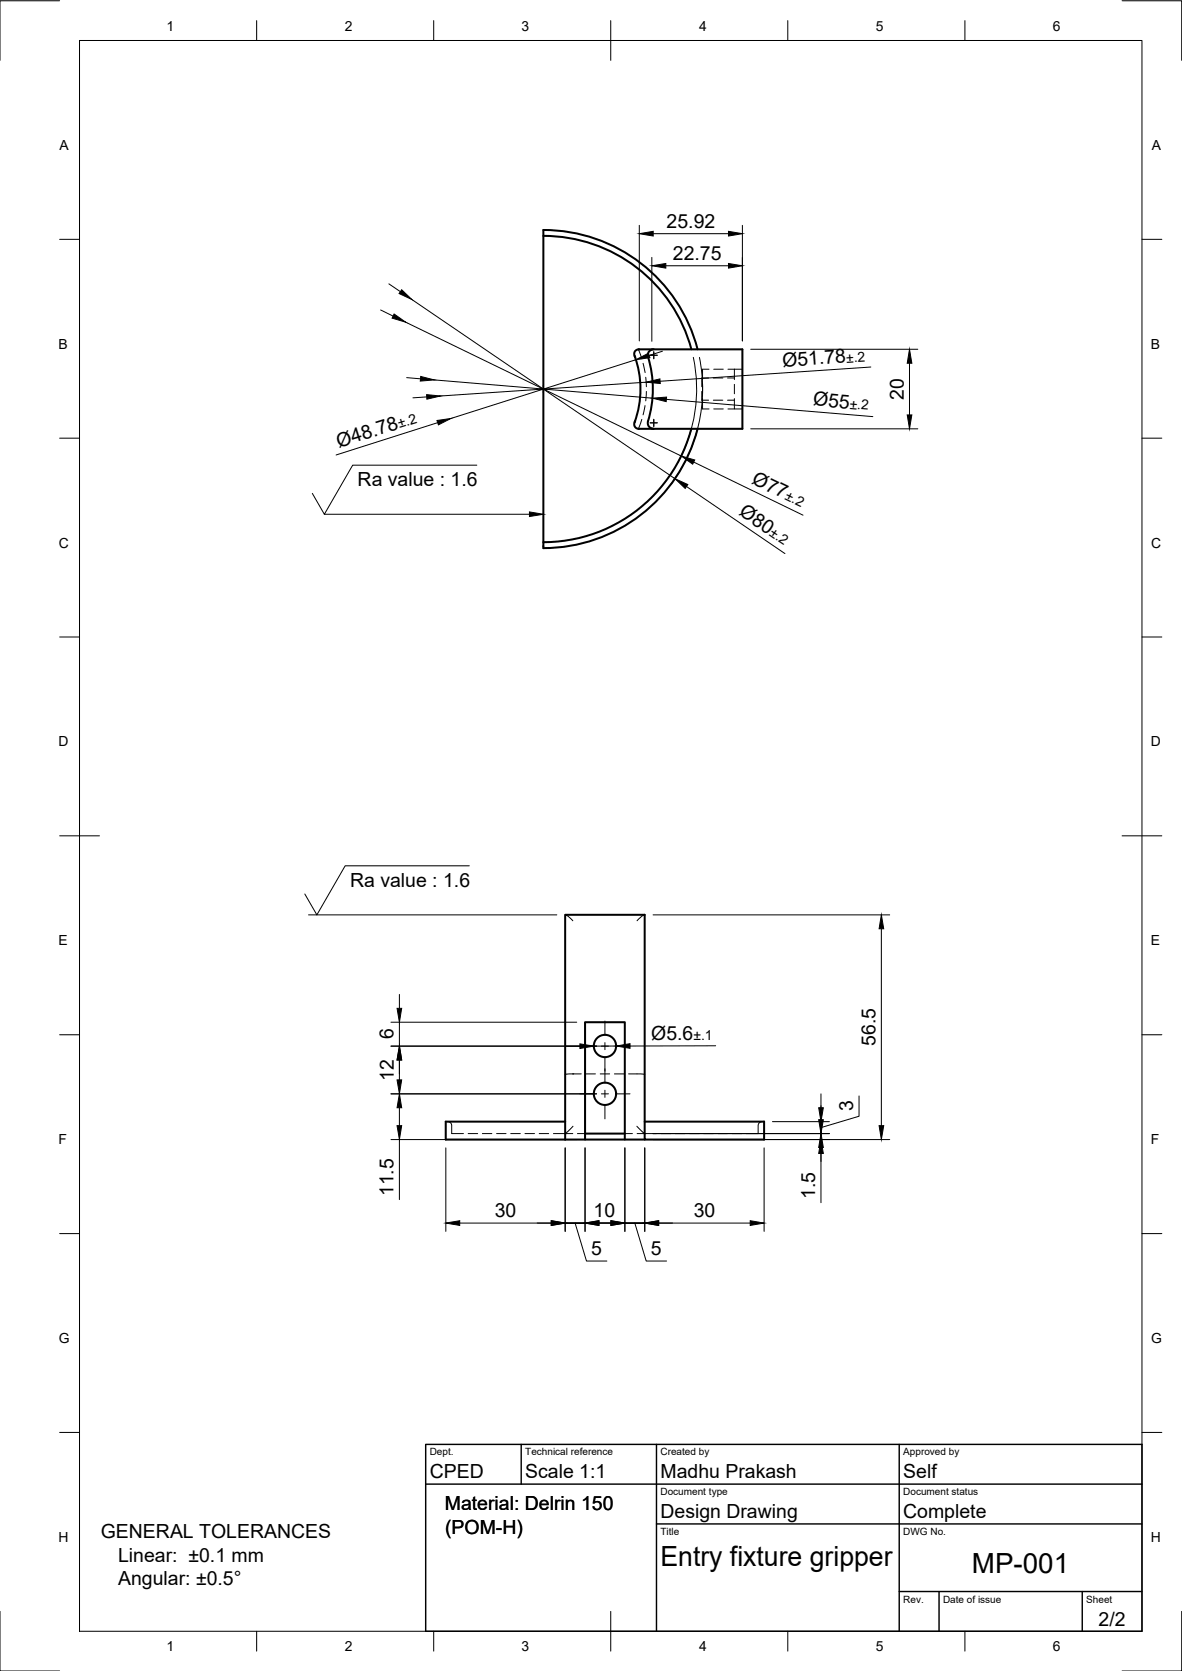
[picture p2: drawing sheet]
<svg xmlns="http://www.w3.org/2000/svg" width="297mm" height="420mm" viewBox="0 0 297 420" stroke-linecap="round" stroke-linejoin="round" font-family="sans-serif">
<!-- layer: Visible -->
<g fill="none" stroke="#000" stroke-width=".51">
<path d="M136.5 57.8v78.5M136.6 57.8a40 40 0 0 1 38.7 30M136.6 59.3a38.5 38.5 0 0 1 37.1 28.5M159.5 89.5a24.4 24.4 0 0 1 0 16.7M159.6 89.8l-.2-.8a1.13 1.13 0 0 1 1.2-1.2h26v20h-22.3M164.3 87.8a1.49 1.49 0 0 0-1.4 2 27.5 27.5 0 0 1 0 16.1M159.6 105.9l-.2 .8a1.13 1.13 0 0 0 1.2 1.1h3.7M162.9 105.9l-.1 .7 .2 .5a1.5 1.5 0 0 0 1.3 .7M173.7 107.8a38.6 38.6 0 0 1-37.2 28.6v1.4M175.3 107.8a40 40 0 0 1-38.7 30M142 282h-30v4.5h30M142 286.5h20"/>
<path d="M147 286.5v-29.5h10v29.5M147 285h10M162 282h30v4.5h-30v-56.5h-20v56.5"/>
<circle cx="152" cy="275" r="2.8"/>
<circle cx="152" cy="263" r="2.8"/>
</g>
<!-- layer: Hidden -->
<g fill="none" stroke="#000" stroke-width=".25">
<path d="M160.4 87.8l.9 2.4M161.6 91.4l.5 2.3M162.3 94.9l.1 2.3M162.4 98.4l-.1 2.4M176.4 98.4v2.2h1.7M176.6 96.6v2.4M178.1 95h-1.7v2.2M178.2 92.8h-1.6v2.6M179.3 95h2.4M179.4 92.8h2.4M182.8 95h1.8M182.9 92.8h3.7"/>
<path d="M184.6 92.8v2.6M184.6 96.6v2.4M161.3 105.5l-.9 2.3M162.1 102l-.5 2.3M176.6 100.2v2.6h1.6M179.3 100.6h2.4M179.4 102.8h2.4M182.8 100.6h1.8M182.9 102.8h1.7M184.6 100.2v2.6h2M142.1 230l.6 .4 1.3 1.1M161.9 230l-.6 .4-1.2 1.1"/>
<path d="M144 270l-2 .2M144 270h.1M144 270h2.1M147.3 270h2.3M150.8 270h2.4M154.4 270h2.4M158 270h3.1l.9 .2M112.5 282a1 1 0 0 1 1 1v2h3M117.6 285h2.4M121.2 285h2.4M124.8 285h2.4M128.4 285h2.3"/>
<path d="M131.9 285h2.4M135.5 285h2.4M139.1 285h2.9M142 285h.1M142 285h1.9M144 283.2l-2 1.8M145.1 285h1.9M157 285h1.9M160 283.2l2 1.8M160.1 285h1.9M162 285h3M162 285h.1"/>
<path d="M166.2 285h2.3M169.7 285h2.4M173.3 285h2.4M176.9 285h2.3M180.4 285h2.4M184 285h2.4M191.5 282a1 1 0 0 0-1 1v2h-2.9"/>
</g>
<!-- layer: BORDER -->
<g fill="none" stroke="#000" stroke-width=".25">
<path d="M15 .2h-15v15M20 10.2h267v400h-267zM64.5 5.2v5M109 5.2v5M153.5 5.2v10M198 5.2v5M242.5 5.2v5M282 .2h15v15M15 60.2h5M287 60.2h5M15 110.2h5M287 110.2h5"/>
<path d="M15 160.2h5M287 160.2h5M15 210.2h10M282 210.2h10M15 260.2h5M287 260.2h5M15 310.2h5M287 310.2h5M15 360.2h5M287 360.2h5M0 405.2v15h15M64.5 410.2v5"/>
<path d="M109 410.2v5M153.5 405.2v10M198 410.2v5M242.5 410.2v5M297 405.2v15h-15"/>
</g>
<!-- layer: TITLEBLOCK -->
<path d="M107 363.2h180v47h-180zM107 373.2h180M131 363.2v10M165 363.2v47M226 363.2v47M165 383.2h122M226 400.2h61M236 400.2v10M272 400.2v10" fill="none" stroke="#000" stroke-width=".36"/>
<!-- layer: Smart Centers -->
<g fill="none" stroke="#000" stroke-width=".25">
<path d="M135.7 97.8h1.8M136.6 96.9v1.8M163.4 89.3h1.8M164.3 88.4v1.8M163.4 106.3h1.8M164.3 105.4v1.8M152 256.7v3.7M145.7 263h3.7M145.7 275h3.7M151.1 263h1.8M151.1 275h1.8M152 262.1v1.8"/>
<path d="M152 265.7v6.7M152 274.1v1.8M152 277.7v3.6M154.7 263h3.6M154.7 275h3.6"/>
</g>
<!-- layer: FD_Dimensions -->
<g fill="none" stroke="#000" stroke-width=".25">
<path d="M160.7 56.7v29M164.1 58.8h19M186.6 56.7v29M95.7 77.9l3.1 1.6M97.7 71.4l2.9 1.9M103.5 75.3l66.1 45.1M163.8 64.7v21.1M167.3 66.8h15.8M101.9 81l69.3 33.7M102.2 95l3.5 .3M107.2 99.8l-3.4 .2M109.2 95.5l54.8 4.6"/>
<path d="M159.8 90.4l-46.5 14.8M162.4 96.1l-51.7 3.5M166.5 88.3l-3.4 1.1M174.2 89.9a38.5 38.5 0 0 1-4 26.6M175.8 89.9a40 40 0 0 1-7.4 32.1M188.7 87.8h42M218.8 92.3l-52.9 3.6M228.6 91.3v13M110 106.3l-25.5 8.1M167.4 100.4l52 4.4M174.3 116.2l27.5 13.3M188.7 107.8h42"/>
<path d="M172.5 122.3l24.8 16.9M164.1 230h59.5M221.5 233.5v49.5M98.3 257h46.6M100.4 250v3.5M100.4 257v6M98.3 275h51.6M98.3 263h51.6M100.4 266.5v5M100.4 278.5v4.5M154.8 263h-5.6M179.9 263h-21.6"/>
<path d="M206.3 275v6.5M215.9 275.6v5.1l-9.6 2.8M98.3 286.5h46.6M100.4 286.5v15.1M112 288.6v21M142 288.6v21M147 288.6v21M157 288.6v21M162 288.6v21M164.1 286.5h59.5M164.1 285h44.3M192 288.6v21"/>
<path d="M194.1 282h14.3M206.3 285v-3v3M206.3 285v1.5M206.3 288.5v13.9M115.5 307.5h23M142 307.5h5h-5M144.5 307.5l2.9 9.6h5.1M150 307.5h4M157 307.5h5h-5M159.5 307.5l2.9 9.6h5.1M165.5 307.5h23"/>
</g>
<g fill="#000" stroke="#000" stroke-width=".25">
<path d="M160.7 58.8l3.4-.6v1.2zM183.1 58.2l3.5 .6-3.5 .6zM99 79l2.9 2-3.4-1zM100.9 72.9l2.6 2.4-3.2-1.5zM163.8 66.8l3.5-.5v1.1zM183.1 66.3l3.5 .5-3.5 .6zM105.7 94.7l3.5 .8-3.6 .3zM107.2 99.2l3.5 .4-3.4 .8zM159.8 90.4l3.2-1.6 .3 1.1zM162.4 96.1l3.4-.8 .1 1.1zM164 100.1l3.5-.3-.1 1.2zM228.6 87.8l.6 3.5h-1.2z"/>
<path d="M109.8 105.7l3.5-.5-3.1 1.6zM171.2 114.7l3.4 1-.5 1zM228 104.3h1.2l-.6 3.5zM169.6 120.4l3.2 1.4-.6 1zM221.5 230l.6 3.5h-1.2zM99.8 253.5h1.1l-.5 3.5zM100.4 275l.5 3.5h-1.1zM99.8 271.5h1.1l-.5 3.5zM100.4 263l.5 3.5h-1.1zM145.7 262.5l3.5 .5-3.5 .6zM154.8 263l3.5-.6v1.2zM205.7 278.5h1.2l-.6 3.5z"/>
<path d="M99.8 283h1.1l-.5 3.5zM205.7 281.5h1.2l-.6 3.5zM206.3 286.5l.6 3.5h-1.2zM206.3 285l.6 3.5h-1.2zM220.9 283h1.2l-.6 3.5zM112 307.5l3.5-.6v1.2zM138.5 306.9l3.5 .6-3.5 .6zM147 307.5l3.5-.6v1.2zM153.5 306.9l3.5 .6-3.5 .6zM162 307.5l3.5-.6v1.2zM188.5 306.9l3.5 .6-3.5 .6z"/>
</g>
<path d="M119.8 117h-31.2l-7.1 12.3-3-5.2M81.5 129.3h51.6M117.9 217.7h-31.2l-7.1 12.3-3-5.2M77.5 230h62.4" fill="none" stroke="#000" stroke-width=".25"/>
<path d="M133.1 128.7l3.5 .6-3.5 .6z" fill="#000" stroke="#000" stroke-width=".25"/>
<g font-size="7">
<text x="166" y="393.7">Entry fixture gripper</text>
<text x="244.2" y="395.4">MP-001</text>
</g>
<g font-size="4.9">
<text x="167.5" y="57.3">25.92</text>
<text x="169.1" y="65.4">22.75</text>
<text x="196.7" y="92.2" transform="rotate(-4 196.7 92.2)">Ø51.78</text>
<text x="204.2" y="101.9" transform="rotate(5 204.2 101.9)">Ø55</text>
<text x="227.1" y="100.5" transform="rotate(-90 227.1 100.5)">20</text>
<text x="85.1" y="112.6" transform="rotate(-18 85.1 112.6)">Ø48.78</text>
<text x="89.9" y="122.2">Ra value : 1.6</text>
<text x="188.7" y="121.5" transform="rotate(26 188.7 121.5)">Ø77</text>
<text x="185.5" y="129.3" transform="rotate(34 185.5 129.3)">Ø80</text>
<text x="88" y="223">Ra value : 1.6</text>
<text x="98.9" y="261.4" transform="rotate(-90 98.9 261.4)">6</text>
<text x="163.7" y="261.5">Ø5.6</text>
<text x="220" y="263" transform="rotate(-90 220 263)">56.5</text>
<text x="99" y="271.9" transform="rotate(-90 99 271.9)">12</text>
<text x="214.4" y="279.5" transform="rotate(-90 214.4 279.5)">3</text>
<text x="98.9" y="300.8" transform="rotate(-90 98.9 300.8)">11.5</text>
<text x="204.9" y="301.5" transform="rotate(-90 204.9 301.5)">1.5</text>
<text x="124.3" y="306.1">30</text>
<text x="149.2" y="306.1">10</text>
<text x="174.3" y="306.1">30</text>
<text x="148.6" y="315.6">5</text>
<text x="163.6" y="315.6">5</text>
<text x="108" y="371.7">CPED</text>
<text x="132" y="371.7">Scale 1:1</text>
<text x="166" y="371.7">Madhu Prakash</text>
<text x="227" y="371.7">Self</text>
<text x="111.8" y="379.8">Material: Delrin 150</text>
<text x="166" y="381.7">Design Drawing</text>
<text x="227" y="381.7">Complete</text>
<text x="25.3" y="386.8">GENERAL TOLERANCES</text>
<text x="111.9" y="385.7">(POM-H)</text>
<text x="29.7" y="392.7">Linear: ±0.1 mm</text>
<text x="29.7" y="398.5">Angular: ±0.5°</text>
<text x="276.1" y="408.8">2/2</text>
</g>
<g font-size="3.5">
<text x="41.9" y="7.7">1</text>
<text x="86.6" y="7.7">2</text>
<text x="131.1" y="7.7">3</text>
<text x="175.7" y="7.7">4</text>
<text x="220.1" y="7.7">5</text>
<text x="264.6" y="7.7">6</text>
<text x="15" y="37.7">A</text>
<text x="289.5" y="37.7">A</text>
<text x="14.7" y="87.7">B</text>
<text x="289.2" y="87.7">B</text>
<text x="212.7" y="91.2" transform="rotate(-4 212.7 91.2)">±.2</text>
<text x="100.4" y="107.7" transform="rotate(-18 100.4 107.7)">±.2</text>
<text x="213.4" y="102.7" transform="rotate(5 213.4 102.7)">±.2</text>
<text x="197" y="125.5" transform="rotate(26 197 125.5)">±.2</text>
<text x="14.8" y="137.7">C</text>
<text x="193.1" y="134.5" transform="rotate(34 193.1 134.5)">±.2</text>
<text x="289.3" y="137.7">C</text>
<text x="14.7" y="187.7">D</text>
<text x="289.2" y="187.7">D</text>
<text x="14.7" y="237.7">E</text>
<text x="289.2" y="237.7">E</text>
<text x="174.3" y="261.4">±.1</text>
<text x="14.7" y="287.7">F</text>
<text x="289.2" y="287.7">F</text>
<text x="14.8" y="337.7">G</text>
<text x="289.3" y="337.7">G</text>
<text x="14.7" y="387.7">H</text>
<text x="289.2" y="387.7">H</text>
<text x="41.9" y="415.2">1</text>
<text x="86.6" y="415.2">2</text>
<text x="131.1" y="415.2">3</text>
<text x="175.7" y="415.2">4</text>
<text x="220.1" y="415.2">5</text>
<text x="264.6" y="415.2">6</text>
</g>
<g font-size="2.5">
<text x="108" y="366">Dept.</text>
<text x="132" y="366">Technical reference</text>
<text x="166" y="366">Created by</text>
<text x="227" y="366">Approved by</text>
<text x="166" y="376">Document type</text>
<text x="227" y="376">Document status</text>
<text x="166" y="386">Title</text>
<text x="227" y="386">DWG No.</text>
<text x="227" y="403">Rev.</text>
<text x="237" y="403">Date of issue</text>
<text x="273" y="403">Sheet</text>
</g>
</svg>
